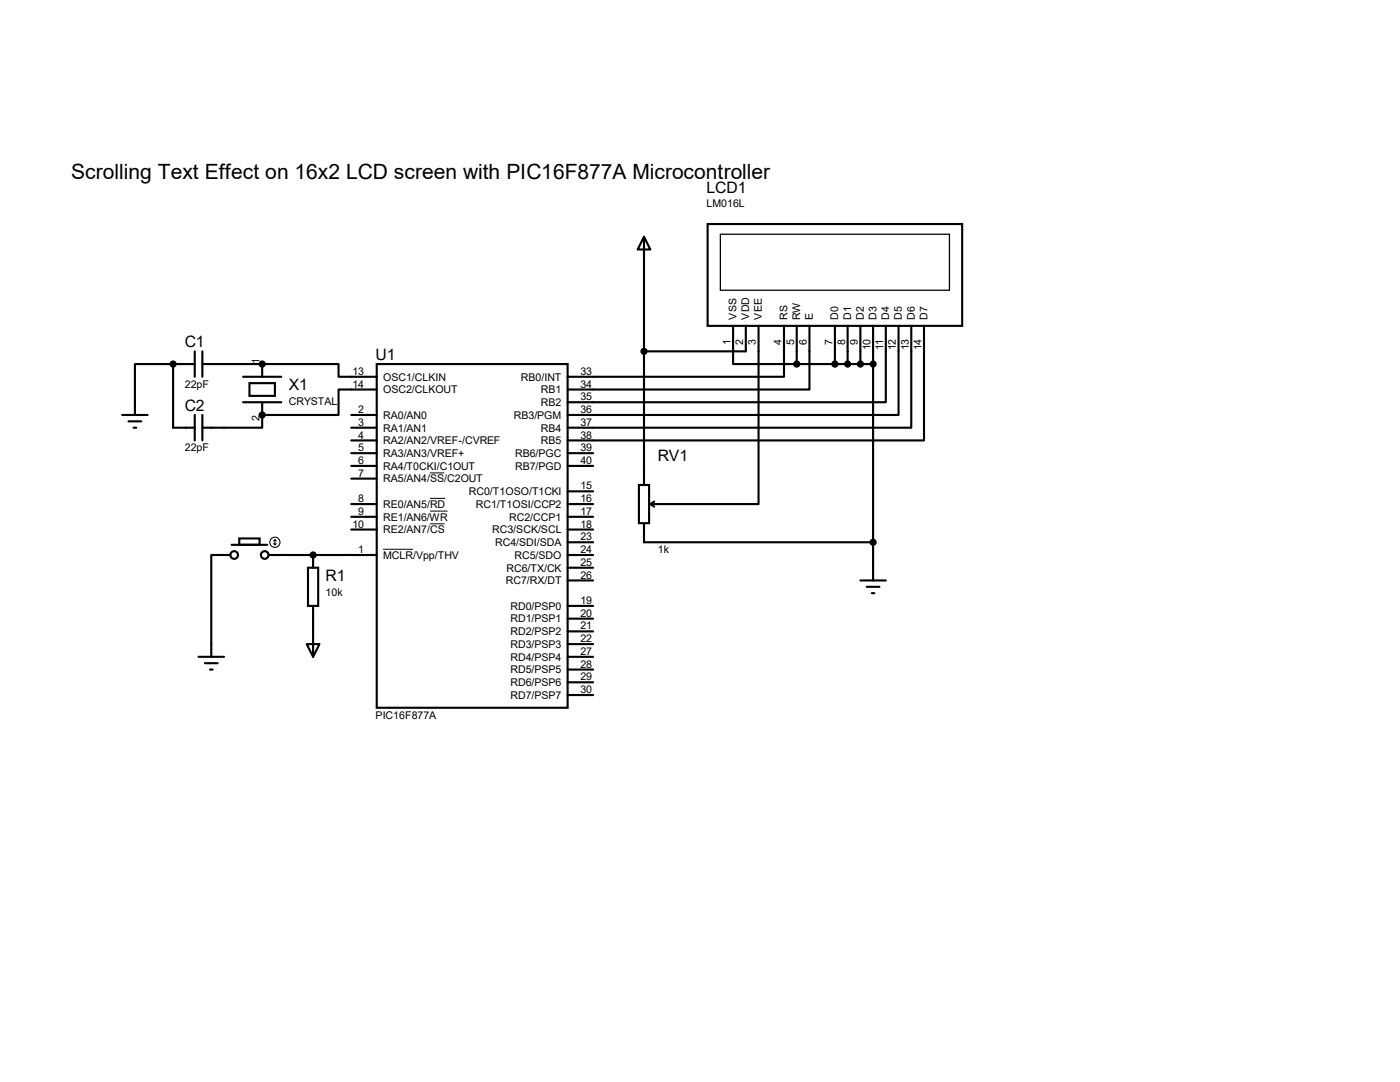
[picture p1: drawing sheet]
<svg xmlns="http://www.w3.org/2000/svg" width="279mm" height="216mm" viewBox="0 0 279 216" stroke-linecap="round" stroke-linejoin="round" font-family="sans-serif">
<g fill="none" stroke="#000" stroke-width=".42">
<path d="M128.5 47.2l1.3 2.6h-2.5zM128.5 47.2v49.6M141.2 44.7h50.8v20.3h-50.8zM34.5 72.6h-7.6v10.2M34.5 72.6v12.7h4.4M34.5 72.6h4.4M38.9 70.1v5.1M40.4 72.6h11.9M40.4 70.1v5.1M48.5 75.2h7.6M49.8 76.5h5.1v2.5h-5.1zM52.3 72.6h15.3v2.6h7.6"/>
<path d="M52.3 72.6v2.6M75.2 72.6h38.1v68.6h-38.1zM75.2 77.7h-7.6v5.1h-15.3M146.3 65v7.6h12.7M148.8 65v5.1h-20.3M151.4 65v35.6h-21.6M156.5 65v10.2h-43.2M159 72.6h15.2M159 65v7.6M161.5 65v12.7h-48.2M166.6 65v7.6M169.2 65v7.6"/>
<path d="M171.7 65v7.6M174.2 65v50.8M176.8 65v15.3h-63.5M179.3 65v17.8h-66M181.9 65v20.3h-68.6M184.4 65v22.9h-71.1M24.4 82.8h5.1M25.7 84.1h2.5M26.7 85.3h.5M38.9 82.8v5.1M40.4 82.8v5.1M48.5 80.3h7.6"/>
<path d="M52.3 82.8v2.5h-11.9M52.3 80.3v2.5M70.1 82.8h5.1M70.1 85.3h5.1M70.1 87.9h5.1M70.1 93h5.1M70.1 95.5h5.1M70.1 90.4h5.1M113.3 93h5.1M113.3 90.4h5.1M113.3 98h5.1M127.5 96.8h2v7.6h-2z"/>
<path d="M46 110.7h-3.8v20.4M46.2 108.7h7.1M47.8 107.4h4v1.3h-4zM53.6 110.7h21.6M61.5 113.3h2v7.6h-2zM62.5 110.7v2.6M70.1 100.6h5.1M70.1 103.1h5.1M70.1 105.7h5.1M113.3 110.7h5.1M113.3 108.2h5.1M113.3 100.6h5.1"/>
<path d="M113.3 103.1h5.1M113.3 105.7h5.1M113.3 115.8h5.1M113.3 113.3h5.1M128.5 104.4v3.8h45.7M129.8 100.6l.8 .5M130.6 100.1l-.8 .5M171.7 115.8h5.1M173 117.1h2.5M174 118.4h.5M39.6 131.1h5.1M40.9 132.3h2.5"/>
<path d="M41.9 133.6h.5M61.2 128.5h2.6l-1.3 2.6zM62.5 120.9v10.2M113.3 120.9h5.1M113.3 123.4h5.1M113.3 138.7h5.1M113.3 136.1h5.1M113.3 133.6h5.1M113.3 131.1h5.1M113.3 128.5h5.1M113.3 126h5.1"/>
<circle cx="46.7" cy="110.7" r=".76"/>
<circle cx="52.8" cy="110.7" r=".76"/>
</g>
<g fill="#000">
<circle cx="34.5" cy="72.6" r=".21"/>
<circle cx="52.3" cy="72.6" r=".21"/>
<circle cx="52.3" cy="82.8" r=".21"/>
<circle cx="62.5" cy="110.7" r=".21"/>
</g>
<path d="M85.8 94.4h2.8M85.8 99.4h3.1M76.5 109.6h5.9M85.8 102h3.5M85.8 104.5h2.9" fill="none" stroke="#000" stroke-width=".2"/>
<path d="M143.8 46.7h45.7v11.2h-45.7z" fill="none" stroke="#000" stroke-width=".25"/>
<g fill="#000" stroke="#000" stroke-width=".42">
<circle cx="34.5" cy="72.6" r=".51"/>
<circle cx="52.3" cy="72.6" r=".51"/>
<circle cx="128.5" cy="70.1" r=".51"/>
<circle cx="159" cy="72.6" r=".51"/>
<circle cx="166.6" cy="72.6" r=".51"/>
<circle cx="169.2" cy="72.6" r=".51"/>
<circle cx="171.7" cy="72.6" r=".51"/>
<circle cx="174.2" cy="72.6" r=".51"/>
<circle cx="52.3" cy="82.8" r=".51"/>
<circle cx="62.5" cy="110.7" r=".51"/>
<circle cx="174.2" cy="108.2" r=".51"/>
</g>
<g fill="none" stroke="#000" stroke-width=".21">
<path d="M54.6 108.5l.3 .2M54.9 107.7v1M54.9 107.7l-.3 .2M54.9 107.7l.2 .2M55.1 108.5l-.2 .2"/>
<circle cx="54.9" cy="108.2" r="1.02"/>
</g>
<text font-size="4.2" x="14.2" y="35.8">Scrolling Text Effect on 16x2 LCD screen with PIC16F877A Microcontroller</text>
<g font-size="3.1">
<text x="141" y="38.4">LCD1</text>
<text x="36.9" y="69.2">C1</text>
<text x="75" y="71.8">U1</text>
<text x="57.6" y="77.8">X1</text>
<text x="36.9" y="81.9">C2</text>
<text x="131.3" y="92.1">RV1</text>
<text x="65" y="115.9">R1</text>
</g>
<g font-size="2.1">
<text x="141" y="41.4">LM016L</text>
<text x="147" y="63.8" transform="rotate(-90 147 63.8)">VSS</text>
<text x="149.5" y="63.8" transform="rotate(-90 149.5 63.8)">VDD</text>
<text x="152.1" y="63.8" transform="rotate(-90 152.1 63.8)">VEE</text>
<text x="157.1" y="63.8" transform="rotate(-90 157.1 63.8)">RS</text>
<text x="159.7" y="63.8" transform="rotate(-90 159.7 63.8)">RW</text>
<text x="162.2" y="63.8" transform="rotate(-90 162.2 63.8)">E</text>
<text x="167.3" y="63.8" transform="rotate(-90 167.3 63.8)">D0</text>
<text x="169.8" y="63.8" transform="rotate(-90 169.8 63.8)">D1</text>
<text x="172.4" y="63.8" transform="rotate(-90 172.4 63.8)">D2</text>
<text x="174.9" y="63.8" transform="rotate(-90 174.9 63.8)">D3</text>
<text x="177.5" y="63.8" transform="rotate(-90 177.5 63.8)">D4</text>
<text x="180" y="63.8" transform="rotate(-90 180 63.8)">D5</text>
<text x="182.5" y="63.8" transform="rotate(-90 182.5 63.8)">D6</text>
<text x="185.1" y="63.8" transform="rotate(-90 185.1 63.8)">D7</text>
<text x="145.8" y="68.7" transform="rotate(-90 145.8 68.7)">1</text>
<text x="148.3" y="68.7" transform="rotate(-90 148.3 68.7)">2</text>
<text x="150.9" y="68.7" transform="rotate(-90 150.9 68.7)">3</text>
<text x="156" y="68.7" transform="rotate(-90 156 68.7)">4</text>
<text x="158.5" y="68.7" transform="rotate(-90 158.5 68.7)">5</text>
<text x="161" y="68.7" transform="rotate(-90 161 68.7)">6</text>
<text x="166.1" y="68.7" transform="rotate(-90 166.1 68.7)">7</text>
<text x="168.7" y="68.7" transform="rotate(-90 168.7 68.7)">8</text>
<text x="171.2" y="68.7" transform="rotate(-90 171.2 68.7)">9</text>
<text x="173.7" y="69.9" transform="rotate(-90 173.7 69.9)">10</text>
<text x="176.3" y="69.8" transform="rotate(-90 176.3 69.8)">11</text>
<text x="178.8" y="69.9" transform="rotate(-90 178.8 69.9)">12</text>
<text x="181.4" y="69.9" transform="rotate(-90 181.4 69.9)">13</text>
<text x="183.9" y="69.9" transform="rotate(-90 183.9 69.9)">14</text>
<text x="36.9" y="77.3">22pF</text>
<text x="51.8" y="72.6" transform="rotate(-90 51.8 72.6)">1</text>
<text x="70.3" y="74.8">13</text>
<text x="70.3" y="77.3">14</text>
<text x="76.5" y="75.9">OSC1/CLKIN</text>
<text x="104" y="75.9">RB0/INT</text>
<text x="115.8" y="77.3">34</text>
<text x="115.8" y="74.8">33</text>
<text x="51.8" y="84" transform="rotate(-90 51.8 84)">2</text>
<text x="57.6" y="80.7">CRYSTAL</text>
<text x="71.5" y="82.4">2</text>
<text x="76.5" y="83.6">RA0/AN0</text>
<text x="76.5" y="78.5">OSC2/CLKOUT</text>
<text x="102.5" y="83.6">RB3/PGM</text>
<text x="107.9" y="81">RB2</text>
<text x="107.9" y="78.5">RB1</text>
<text x="115.8" y="82.4">36</text>
<text x="115.8" y="79.9">35</text>
<text x="71.5" y="85">3</text>
<text x="71.5" y="87.5">4</text>
<text x="76.5" y="86.1">RA1/AN1</text>
<text x="76.5" y="88.6">RA2/AN2/VREF-/CVREF</text>
<text x="107.9" y="88.6">RB5</text>
<text x="107.9" y="86.1">RB4</text>
<text x="115.8" y="87.5">38</text>
<text x="115.8" y="85">37</text>
<text x="36.9" y="90">22pF</text>
<text x="71.5" y="92.6">6</text>
<text x="71.5" y="95.1">7</text>
<text x="71.5" y="90">5</text>
<text x="76.5" y="93.7">RA4/T0CKI/C1OUT</text>
<text x="76.5" y="91.2">RA3/AN3/VREF+</text>
<text x="102.8" y="93.7">RB7/PGD</text>
<text x="102.8" y="91.2">RB6/PGC</text>
<text x="115.8" y="92.6">40</text>
<text x="115.8" y="90">39</text>
<text x="71.5" y="100.2">8</text>
<text x="76.5" y="96.3">RA5/AN4/SS/C2OUT</text>
<text x="76.5" y="101.3">RE0/AN5/RD</text>
<text x="93.6" y="98.8">RC0/T1OSO/T1CKI</text>
<text x="95" y="101.3">RC1/T1OSI/CCP2</text>
<text x="115.8" y="100.2">16</text>
<text x="115.8" y="97.7">15</text>
<text x="70.3" y="105.3">10</text>
<text x="71.5" y="102.7">9</text>
<text x="76.5" y="103.9">RE1/AN6/WR</text>
<text x="76.5" y="106.4">RE2/AN7/CS</text>
<text x="98.2" y="106.4">RC3/SCK/SCL</text>
<text x="101.6" y="103.9">RC2/CCP1</text>
<text x="115.8" y="102.7">17</text>
<text x="115.8" y="105.3">18</text>
<text x="115.8" y="107.8">23</text>
<text x="71.5" y="110.4">1</text>
<text x="76.5" y="111.5">MCLR/Vpp/THV</text>
<text x="98.8" y="109">RC4/SDI/SDA</text>
<text x="102.7" y="111.5">RC5/SDO</text>
<text x="115.8" y="112.9">25</text>
<text x="115.8" y="110.4">24</text>
<text x="131.3" y="110.4">1k</text>
<text x="65" y="118.8">10k</text>
<text x="100.9" y="116.6">RC7/RX/DT</text>
<text x="101" y="114">RC6/TX/CK</text>
<text x="115.8" y="115.4">26</text>
<text x="101.9" y="121.7">RD0/PSP0</text>
<text x="101.9" y="124.2">RD1/PSP1</text>
<text x="115.8" y="120.5">19</text>
<text x="115.8" y="123.1">20</text>
<text x="115.8" y="125.6">21</text>
<text x="101.9" y="131.8">RD4/PSP4</text>
<text x="101.9" y="129.3">RD3/PSP3</text>
<text x="101.9" y="126.7">RD2/PSP2</text>
<text x="115.8" y="130.7">27</text>
<text x="115.8" y="128.1">22</text>
<text x="101.9" y="136.9">RD6/PSP6</text>
<text x="101.9" y="134.4">RD5/PSP5</text>
<text x="115.8" y="135.8">29</text>
<text x="115.8" y="133.2">28</text>
<text x="75" y="143.4">PIC16F877A</text>
<text x="101.9" y="139.4">RD7/PSP7</text>
<text x="115.8" y="138.3">30</text>
</g>
</svg>
